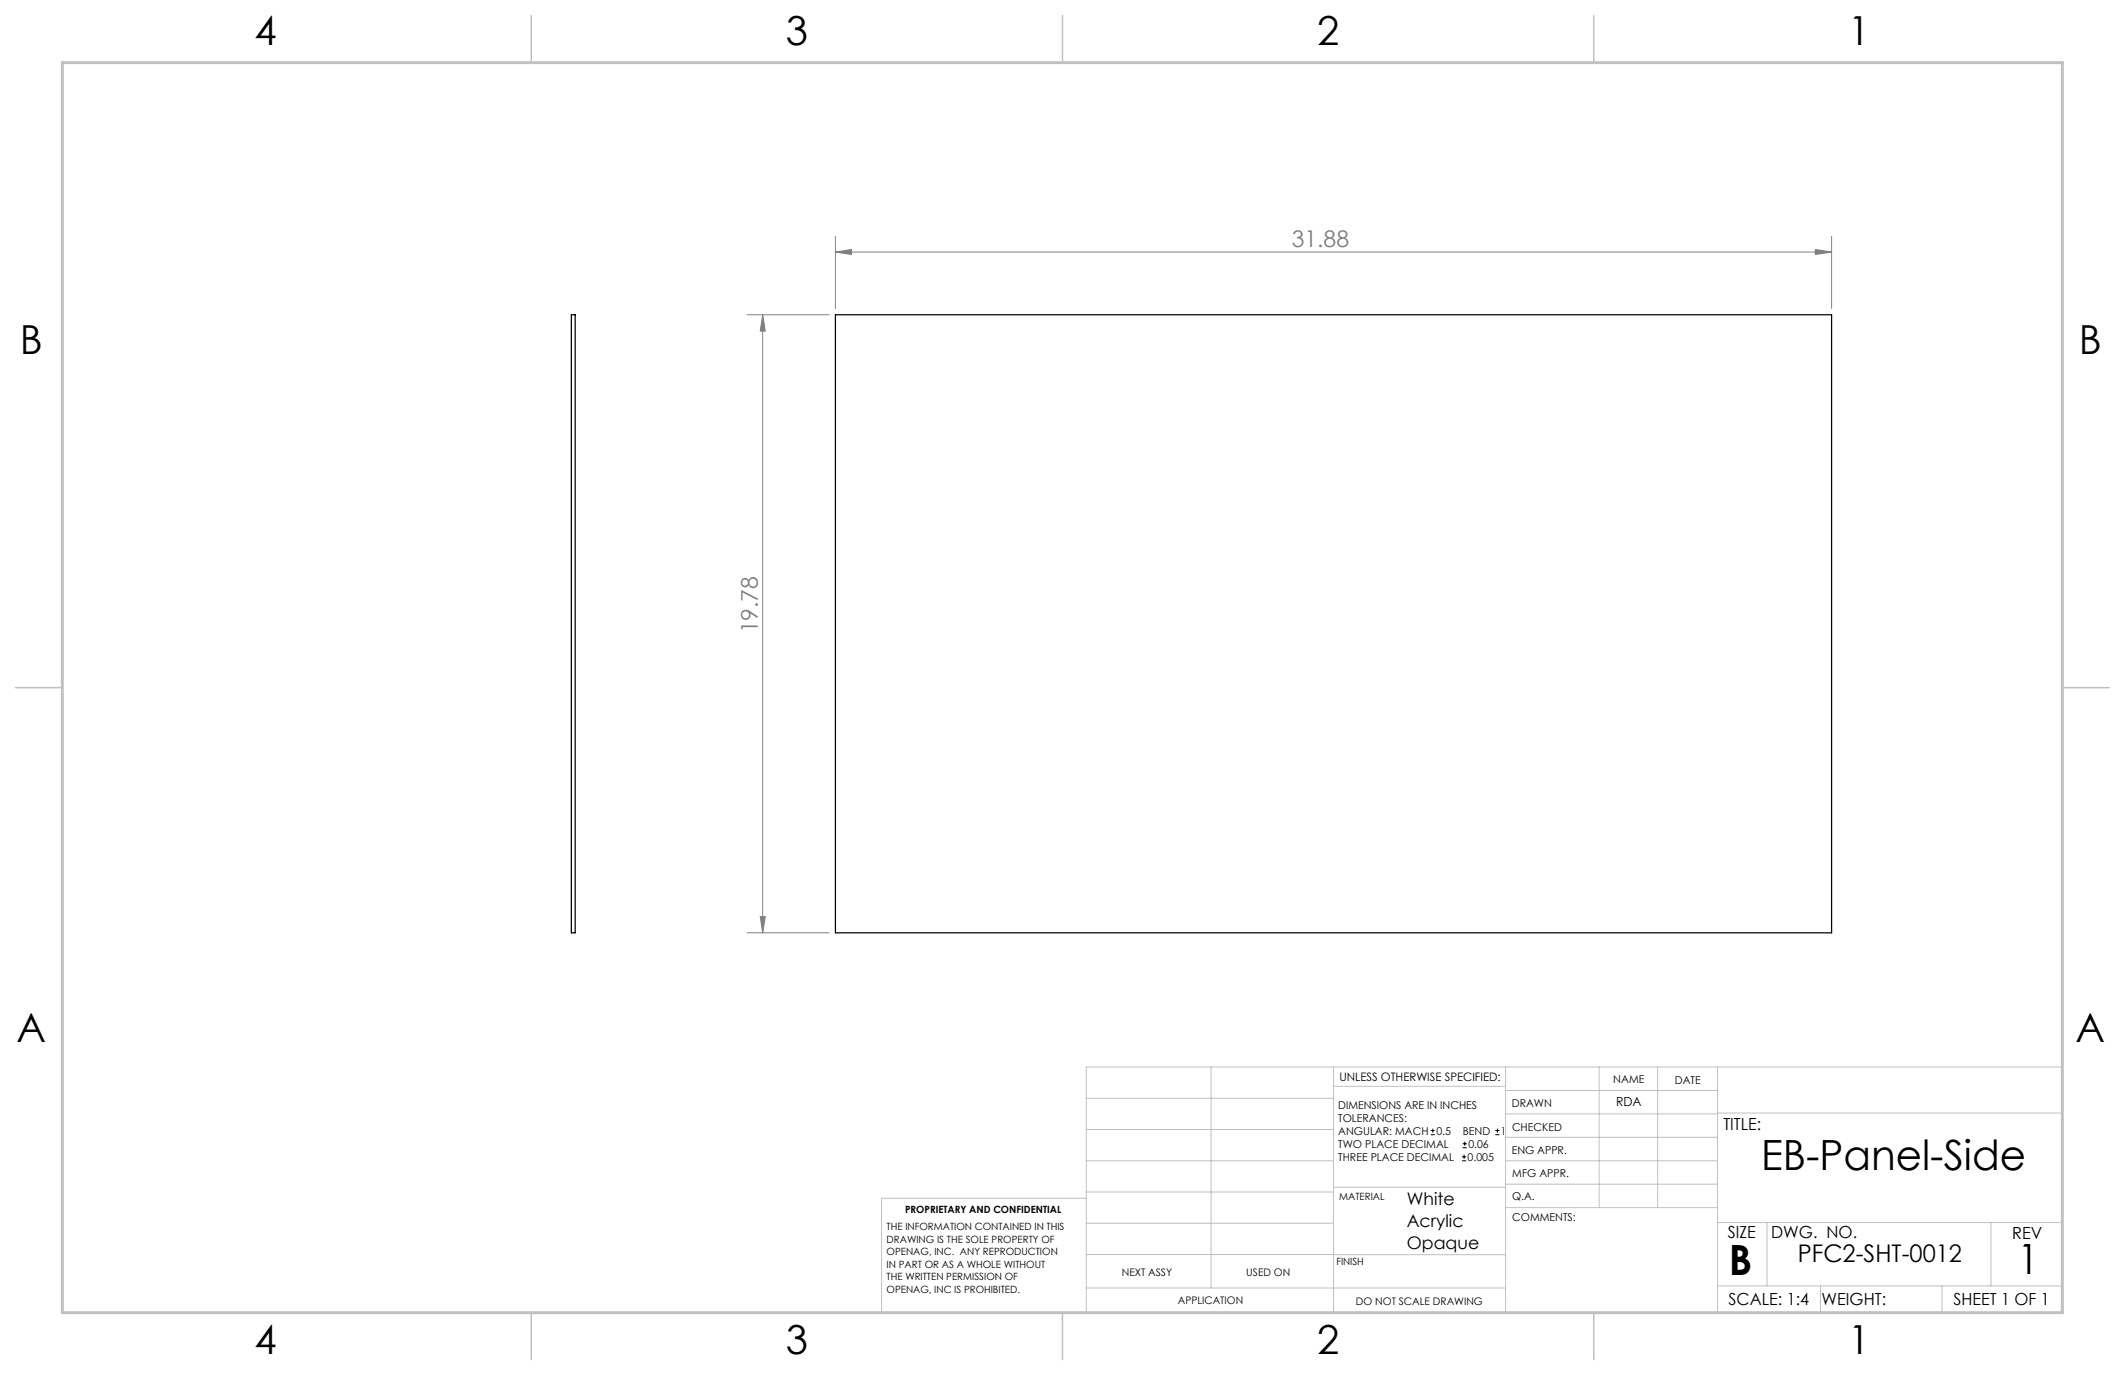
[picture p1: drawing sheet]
<svg xmlns="http://www.w3.org/2000/svg" width="432mm" height="279mm" viewBox="0 0 432 279" stroke-linecap="round" stroke-linejoin="round" font-family="sans-serif">
<path d="M290.7 230.6h.8M290.7 229.7h.8M291.1 229.3v.9M297.1 235.9h.8M297.1 235.1h.8M297.2 233.2h.9M297.2 232.4h.9M297.5 234.6v.9M297.6 232v.8M303.8 230.6h.9M303.8 229.7h.9M304.3 229.3v.9" fill="none" stroke="#000" stroke-width=".2"/>
<path d="M169.8 51.2l3.2-.5v1zM169.8 48v14.7M169.8 51.2h202.4M368.9 50.7l3.3 .5-3.3 .5zM372.2 48v14.7M151.8 64h16.7M155 64l.5 3.3h-1zM155 64v125.5M151.8 189.5h16.7M154.5 186.3h1l-.5 3.2z" fill="none" stroke="#808080" stroke-width=".2"/>
<g fill="none" stroke="#c0c0c0" stroke-width=".2">
<path d="M246.1 216.8v44.9M271 216.8v49.9M305.9 216.8v49.9M324.9 216.8v28.6M336.8 216.8v28.6M349 216.8v49.9M220.7 235.9h50.3M220.7 229.5h50.3M220.7 223.2h50.3M271 220.7h34.9M305.9 231.1h43.1M305.9 226.3h43.1"/>
<path d="M305.9 221.6h43.1M305.9 235.9h43.1M349 226.2h70.1M220.7 243.5h-41.6v23.2h240v-49.9h-198.4v49.9M220.7 248.6h50.3M220.7 242.2h50.3M220.7 254.9h50.3M271 255h34.9M271 241.2h35M305.9 240.6h43.1M306 245.4h43M349 248.4h70.1"/>
<path d="M359.1 248.4v12.9M404.6 248.4v12.9M220.7 261.7h85.2M349 261.3h70.1M369.9 261.3v5.4M394.6 261.3v5.4"/>
</g>
<path d="M107.9 3.2v9.5M215.9 3.2v9.5M323.8 3.2v9.5M3.1 139.7h9.6M419.1 139.7h9.5M107.9 266.7v9.6M215.9 266.7v9.6M323.8 266.7v9.6" fill="none" stroke="#c0c0c0" stroke-width=".3"/>
<path d="M12.7 12.7h406.4v254h-406.4z" fill="none" stroke="#c0c0c0" stroke-width=".6"/>
<g fill="#808080">
<path d="M368.9 50.7l3.3 .5-3.3 .5zM169.8 51.2l3.2-.5v1z"/>
<path d="M155 64l.5 3.3h-1zM154.5 186.3h1l-.5 3.2z"/>
</g>
<path d="M116.1 64h.8v125.5h-.8zM169.8 64h202.4v125.5h-202.4z" fill="none" stroke="#000" stroke-width=".25"/>
<g font-size="8.5">
<text x="357.8" y="237.7">EB-Panel-Side</text>
<text x="351.3" y="259">B</text>
<text x="410" y="258.9">1</text>
</g>
<g font-size="8.1">
<text x="51.7" y="9.1">4</text>
<text x="159.7" y="9.1">3</text>
<text x="267.6" y="9.1">2</text>
<text x="375.6" y="9.1">1</text>
<text x="4" y="72">B</text>
<text x="422.4" y="72">B</text>
<text x="3.3" y="211.7">A</text>
<text x="421.7" y="211.7">A</text>
<text x="51.7" y="275.2">4</text>
<text x="159.7" y="275.2">3</text>
<text x="267.6" y="275.2">2</text>
<text x="375.6" y="275.2">1</text>
</g>
<text font-size="4.9" x="365.3" y="256.5">PFC2-SHT-0012</text>
<g font-size="4.7" fill="#808080">
<text x="262.5" y="50.2">31.88</text>
<text x="154" y="128.7" transform="rotate(-90 154 128.7)">19.78</text>
</g>
<g font-size="3.5">
<text x="285.9" y="244.8">White</text>
<text x="285.9" y="249.3">Acrylic</text>
<text x="285.9" y="253.8">Opaque</text>
</g>
<g font-size="3.4">
<text x="350.2" y="229.5">TITLE:</text>
<text x="351.1" y="251.6">SIZE</text>
<text x="359.9" y="251.6">DWG. NO.</text>
<text x="408.9" y="251.7">REV</text>
<text x="351.2" y="265.2">SCALE: 1:4</text>
<text x="370.1" y="265.3">WEIGHT:</text>
<text x="396.9" y="265.2">SHEET 1 OF 1</text>
</g>
<text font-size="2.5" x="328.4" y="224.8">RDA</text>
<text font-size="2.4" x="272.2" y="219.7">UNLESS OTHERWISE SPECIFIED:</text>
<g font-size="2.2">
<text x="327.8" y="220.1">NAME</text>
<text x="340.3" y="220.2">DATE</text>
<text x="271.9" y="225.3">DIMENSIONS ARE IN INCHES</text>
<text x="271.9" y="227.9">TOLERANCES:</text>
<text x="307.2" y="224.9">DRAWN</text>
<text x="271.9" y="233.2">TWO PLACE DECIMAL</text>
<text x="271.9" y="230.6">ANGULAR: MACH</text>
<text x="291.9" y="230.6">0.5</text>
<text x="297.2" y="230.6">BEND</text>
<text x="298.4" y="233.2">0.06</text>
<text x="305" y="230.6">1</text>
<text x="307.3" y="229.8">CHECKED</text>
<text x="271.9" y="235.9">THREE PLACE DECIMAL</text>
<text x="298.2" y="235.9">0.005</text>
<text x="307.2" y="234.5">ENG APPR.</text>
<text x="307.3" y="239.2">MFG APPR.</text>
<text x="307.3" y="243.9">Q.A.</text>
<text x="307.3" y="248.1">COMMENTS:</text>
</g>
<g font-size="2.1">
<text x="227.9" y="259.2">NEXT ASSY</text>
<text x="253.3" y="259.2">USED ON</text>
<text x="239.3" y="265">APPLICATION</text>
<text x="275.5" y="265.1">DO NOT SCALE DRAWING</text>
</g>
<g font-size="2">
<text x="272.1" y="243.9">MATERIAL</text>
<text x="180.2" y="250">THE INFORMATION CONTAINED IN THIS</text>
<text x="183.9" y="246.4">PROPRIETARY AND CONFIDENTIAL</text>
<text x="180.2" y="252.5">DRAWING IS THE SOLE PROPERTY OF</text>
<text x="180.2" y="255.1">OPENAG, INC. ANY REPRODUCTION</text>
<text x="180.2" y="257.6">IN PART OR AS A WHOLE WITHOUT</text>
<text x="271.5" y="257">FINISH</text>
<text x="180.2" y="260.1">THE WRITTEN PERMISSION OF</text>
<text x="180.2" y="262.6">OPENAG, INC IS PROHIBITED.</text>
</g>
</svg>
